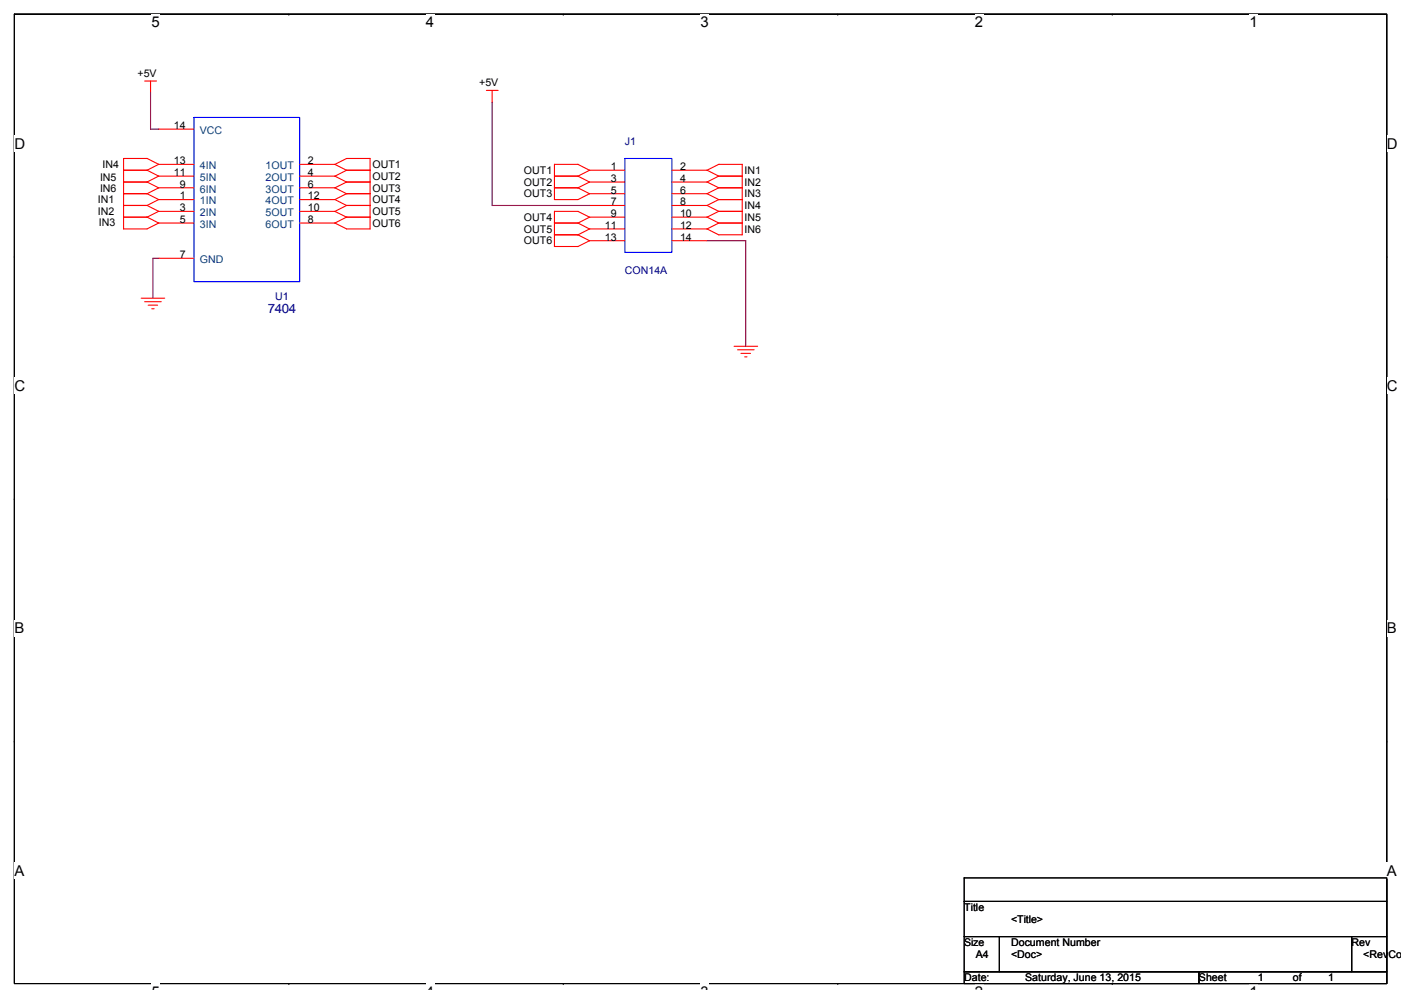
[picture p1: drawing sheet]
<svg xmlns="http://www.w3.org/2000/svg" width="297mm" height="210mm" viewBox="0 0 297 210" stroke-linecap="round" stroke-linejoin="round" font-family="sans-serif">
<path d="M3 3h291v205.6h-291v-205.6h291v205.6h-291z" fill="none" stroke="#000" stroke-width=".23"/>
<g fill="#fff">
<path d="M32.1 3h1.8v3.5h-1.8z"/>
<path d="M32.1 208.6h1.8v1.3h-1.8z"/>
</g>
<path d="M61.2 3h.1M61.2 208.6h.1" fill="none" stroke="#000" stroke-width=".23"/>
<g fill="#fff">
<path d="M90.3 3h1.8v3.5h-1.8z"/>
<path d="M90.3 208.6h1.8v1.3h-1.8z"/>
</g>
<path d="M119.4 3h.1M119.4 208.6h.1" fill="none" stroke="#000" stroke-width=".23"/>
<g fill="#fff">
<path d="M148.5 3h1.8v3.5h-1.8z"/>
<path d="M148.5 208.6h1.8v1.3h-1.8z"/>
</g>
<path d="M177.6 3h.1M177.6 208.6h.1" fill="none" stroke="#000" stroke-width=".23"/>
<g fill="#fff">
<path d="M206.7 3h1.8v3.5h-1.8z"/>
<path d="M206.7 208.6h1.8v1.3h-1.8z"/>
</g>
<path d="M235.8 3h.1M235.8 208.6h.1" fill="none" stroke="#000" stroke-width=".23"/>
<g fill="#fff">
<path d="M264.9 3h1.8v3.5h-1.8z"/>
<path d="M264.9 208.6h1.8v1.3h-1.8z"/>
<path d="M3 28.7h2.3v3.5h-2.3z"/>
<path d="M294 28.7h2.3v3.5h-2.3z"/>
<path d="M3 80.1h2.3v3.5h-2.3z"/>
<path d="M294 80.1h2.3v3.5h-2.3z"/>
</g>
<path d="M3 54.4h.1M294 54.4h.1" fill="none" stroke="#000" stroke-width=".23"/>
<g fill="#fff">
<path d="M3 131.5h2.1v3.5h-2.1z"/>
<path d="M294 131.5h2.1v3.5h-2.1z"/>
</g>
<path d="M3 105.8h.1M294 105.8h.1" fill="none" stroke="#000" stroke-width=".23"/>
<g fill="#fff">
<path d="M3 182.9h2.2v3.5h-2.2z"/>
<path d="M294 182.9h2.1v3.5h-2.1z"/>
</g>
<path d="M3 157.2h.1M294 157.2h.1M204.4 186.2h89.6v5h-89.6zM204.4 191.2h89.6v7.4h-89.6zM204.4 198.6h7.5v7.5h-7.5zM211.9 198.6h74.7v7.5h-74.7zM286.6 198.6h7.4v7.5h-7.4zM204.4 206.1h49.8v2.5h-49.8zM254.2 206.1h39.8v2.5h-39.8z" fill="none" stroke="#000" stroke-width=".23"/>
<g fill="none" stroke="#f00" stroke-width=".23">
<path d="M30.7 17.2h2.5M31.9 17.2v2.5M103.1 19.2h2.5M104.3 19.2v2.5M26.2 36.1h5M26.2 38.6h5M33.7 39.8h7.4M33.7 27.4h7.4M33.7 39.8l-2.5 1.3M33.7 34.8l-2.5 1.3 2.5 1.3h7.4M33.7 37.3l-2.5 1.3 2.5 1.3M41.1 34.9h-7.4l-2.5-1.3h-5v15h5"/>
<path d="M63.5 39.8h7.5M63.5 37.4h7.5M63.5 34.9h7.5M71 34.9l2.5-1.3h5v15h-5l-2.5-1.3M71 34.9l2.5 1.2M71 39.8l2.5 1.3M71 37.4l2.5 1.2M78.5 36.1h-5l-2.5 1.3M78.5 38.6h-5l-2.5 1.3M117.5 39.8h5.1l2.4 1.3M117.5 37.4h5.1l2.4 1.2M117.6 34.9h5l2.4 1.2"/>
<path d="M117.6 34.8v7.5M132.5 36.1h-7.5l-2.5 1.3M132.5 38.6h-7.5l-2.5 1.3M142.4 36.1h7.5M142.4 38.6h7.5M149.9 38.6l2.5 1.2h5M149.9 36.1l2.5 1.3h5M152.4 34.9h5v14.9h-5M152.4 39.8l-2.5 1.3M152.4 37.3l-2.5 1.3M152.4 34.8l-2.5 1.3M26.2 41.1h5l2.5 1.2h7.4"/>
<path d="M26.2 43.6h5M31.2 46.1h-5M33.7 54.8h7.4M33.7 42.3l-2.5 1.3 2.5 1.2h7.4M33.7 44.8l-2.5 1.2 2.5 1.3h7.4M33.7 47.3l-2.5 1.3M63.5 44.8h7.5M71 42.3l2.5 1.3M71 44.8l2.5 1.2-2.5 1.3h-7.5M73.5 43.6h5M73.5 41.1h5M73.5 46.1h5"/>
<path d="M73.5 43.6l-2.5 1.3M73.5 41.1l-2.5 1.2h-7.5M117.5 42.3h5M117.5 47.3h5.1l2.4 1.3M117.5 52.3h5M117.5 49.8h5.1l2.4 1.3M117.6 44.8h5l2.4 1.3M117.6 44.8v7.5M125 43.6h7.5M132.5 41.1h-7.5l-2.5 1.3M132.5 46.1h-7.5l-2.5 1.2M132.5 48.6h-7.5l-2.5 1.2"/>
<path d="M132.5 51.1h-7.5l-2.5 1.2M142.4 41.1h7.5M142.4 43.6h7.5M142.4 46.1h7.5M142.4 48.6h7.5M142.4 51.1h7.5M149.9 41.1l2.5 1.2h5M149.9 43.6l2.5 1.2h5M149.9 46l2.5 1.3M149.9 48.6l2.5 1.2M152.4 47.3h5M152.4 47.3l-2.5 1.3"/>
<path d="M152.4 44.8l-2.5 1.3M152.4 42.3l-2.5 1.3M29.9 63.2h5M30.7 64h3.5M31.4 64.7h2M32.2 65.5h.5M155.6 73.4h5M156.4 74.2h3.5M157.1 75h2M157.9 75.7h.5"/>
</g>
<path d="M41.1 24.9h22.4v34.9h-22.4zM132.5 33.6h9.9v19.9h-9.9z" fill="none" stroke="#00f" stroke-width=".23"/>
<path d="M31.9 19.7v7.7h1.8M104.3 21.7v21.9M33.7 54.8h-1.3v8.5M104.3 43.6h20.7M149.9 51.1h8.2v22.4" fill="none" stroke="#800040" stroke-width=".23"/>
<g font-size="3.2">
<text x="32.1" y="5.8">5</text>
<text x="90.3" y="5.8">4</text>
<text x="148.5" y="5.8">3</text>
<text x="206.7" y="5.8">2</text>
<text x="264.9" y="5.8">1</text>
<text x="3" y="31.5">D</text>
<text x="294" y="31.5">D</text>
<text x="3" y="82.9">C</text>
<text x="294" y="82.9">C</text>
<text x="3" y="134.3">B</text>
<text x="294" y="134.3">B</text>
<text x="3" y="185.7">A</text>
<text x="294" y="185.7">A</text>
</g>
<text font-size="2.7" fill="#000080" x="56.8" y="66.4">7404</text>
<g font-size="2.2">
<text x="29.2" y="16.2">+5V</text>
<text x="101.6" y="18.2">+5V</text>
<text x="36.9" y="27.4">14</text>
<text x="21.7" y="35.6">IN4</text>
<text x="36.9" y="34.8">13</text>
<text x="65.3" y="34.8">2</text>
<text x="79" y="35.6">OUT1</text>
<text x="21.2" y="38.4">IN5</text>
<text x="21.2" y="40.6">IN6</text>
<text x="36.9" y="37.3">11</text>
<text x="38.1" y="39.8">9</text>
<text x="65.3" y="39.8">6</text>
<text x="65.3" y="37.3">4</text>
<text x="79" y="40.6">OUT3</text>
<text x="79" y="38.1">OUT2</text>
<text x="111.1" y="36.9">OUT1</text>
<text x="111.1" y="41.9">OUT3</text>
<text x="111.1" y="39.4">OUT2</text>
<text x="129.5" y="36.1">1</text>
<text x="129.5" y="38.6">3</text>
<text x="129.5" y="41.1">5</text>
<text x="144.2" y="36.1">2</text>
<text x="144.2" y="38.6">4</text>
<text x="144.2" y="41.1">6</text>
<text x="157.9" y="41.9">IN3</text>
<text x="157.9" y="39.4">IN2</text>
<text x="157.9" y="36.9">IN1</text>
<text x="20.7" y="45.6">IN2</text>
<text x="20.7" y="43.1">IN1</text>
<text x="21" y="47.9">IN3</text>
<text x="38.1" y="47.3">5</text>
<text x="38.1" y="44.8">3</text>
<text x="38.1" y="42.3">1</text>
<text x="65.3" y="42.3">12</text>
<text x="65.3" y="44.8">10</text>
<text x="65.3" y="47.3">8</text>
<text x="79" y="43.1">OUT4</text>
<text x="79" y="45.6">OUT5</text>
<text x="111.1" y="46.9">OUT4</text>
<text x="129.5" y="43.6">7</text>
<text x="129.5" y="46">9</text>
<text x="144.2" y="43.6">8</text>
<text x="144.2" y="46">10</text>
<text x="157.9" y="46.9">IN5</text>
<text x="157.9" y="44.4">IN4</text>
<text x="79" y="48.1">OUT6</text>
<text x="111.1" y="51.8">OUT6</text>
<text x="111.1" y="49.3">OUT5</text>
<text x="128.2" y="48.5">11</text>
<text x="128.2" y="51">13</text>
<text x="144.2" y="48.5">12</text>
<text x="144.2" y="51">14</text>
<text x="157.9" y="49.3">IN6</text>
<text x="38.1" y="54.8">7</text>
<text x="204.4" y="193.2">Title</text>
<text x="214.4" y="195.7">&lt;Title&gt;</text>
<text x="204.4" y="200.7">Size</text>
<text x="206.9" y="203.2">A4</text>
<text x="214.4" y="200.7">Document Number</text>
<text x="214.4" y="203.2">&lt;Doc&gt;</text>
<text x="286.6" y="200.7">Rev</text>
<text x="289" y="203.2">&lt;RevCo</text>
<text x="204.4" y="208.2">Date:</text>
<text x="217.4" y="208.2">Saturday, June 13, 2015</text>
<text x="254.2" y="208.2">Sheet</text>
<text x="266.7" y="208.2">1</text>
<text x="274.1" y="208.2">of</text>
<text x="281.6" y="208.2">1</text>
</g>
<g font-size="2.2" fill="#004080">
<text x="42.4" y="28.4">VCC</text>
<text x="42.4" y="35.9">4IN</text>
<text x="56.3" y="35.9">1OUT</text>
<text x="42.4" y="38.4">5IN</text>
<text x="42.4" y="40.9">6IN</text>
<text x="56.3" y="40.9">3OUT</text>
<text x="56.3" y="38.4">2OUT</text>
<text x="42.4" y="45.8">2IN</text>
<text x="42.4" y="43.3">1IN</text>
<text x="56.3" y="43.3">4OUT</text>
<text x="56.3" y="45.8">5OUT</text>
<text x="42.4" y="48.3">3IN</text>
<text x="56.3" y="48.3">6OUT</text>
<text x="42.4" y="55.8">GND</text>
</g>
<g font-size="2.2" fill="#000080">
<text x="132.5" y="30.7">J1</text>
<text x="132.5" y="58.1">CON14A</text>
<text x="58.3" y="63.5">U1</text>
</g>
</svg>
